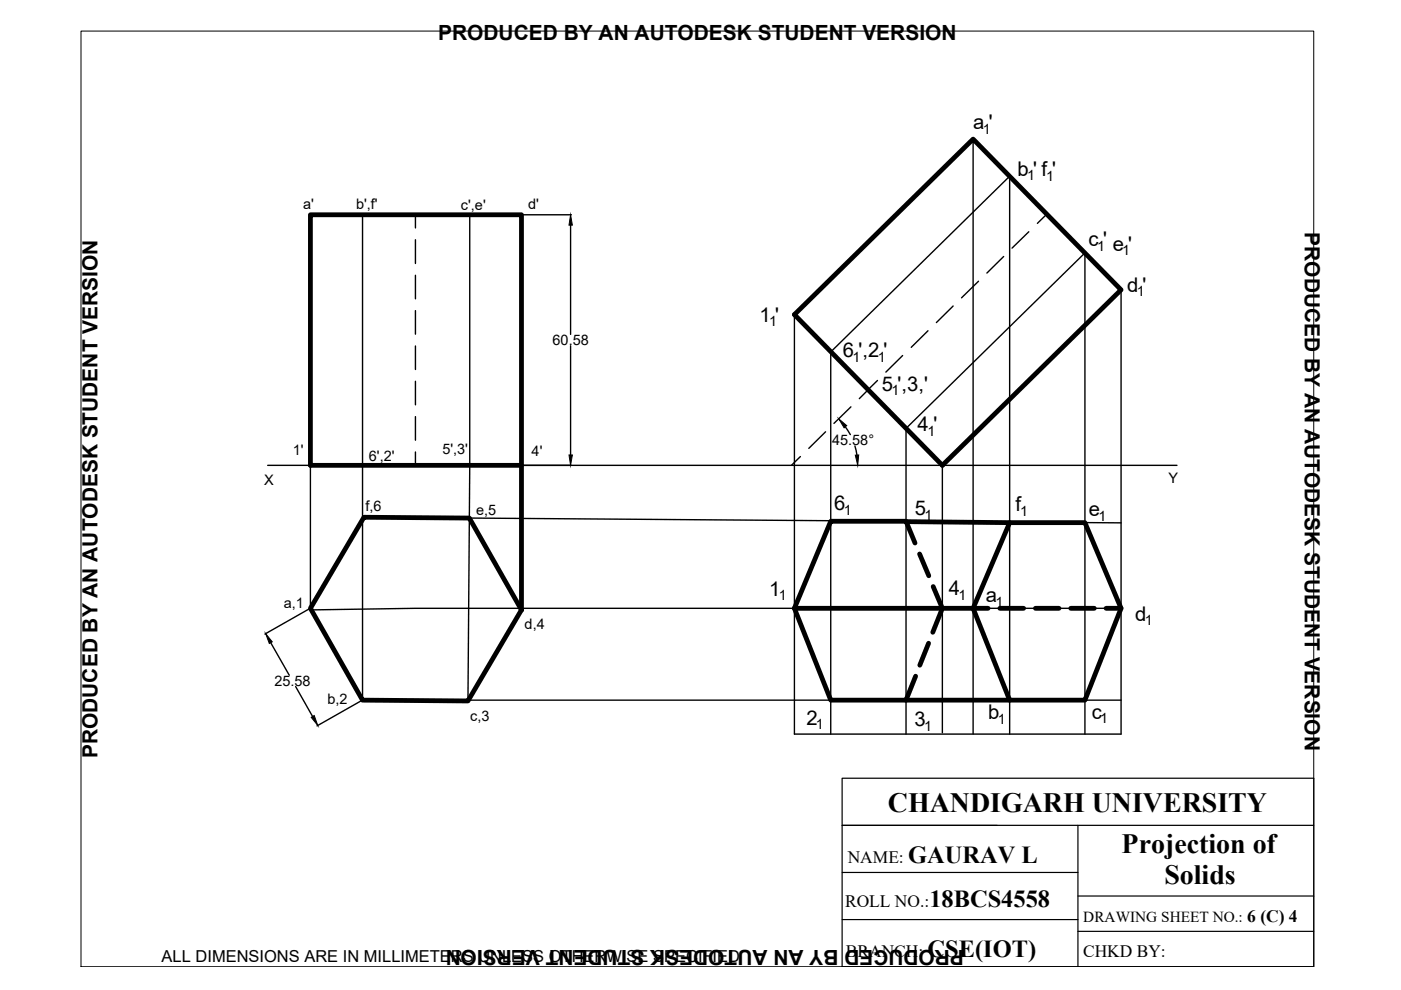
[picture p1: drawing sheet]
<svg xmlns="http://www.w3.org/2000/svg" width="297mm" height="210mm" viewBox="0 0 297 210" stroke-linecap="round" stroke-linejoin="round" font-family="sans-serif">
<!-- layer: thick continuous -->
<g fill="none" stroke="#000" stroke-width=".3">
<path d="M206.3 29.5v126.1M76.9 45.5v102.9h160.8M88.1 45.5v2.8M88.1 50.8v5.1M88.1 58.4v5M99.6 45.5v53.2l-.4 49.9M110.6 45.5h10.5M121 47.7v23.2M207.5 59.6l-3.6 3.5M212.8 54.4l-3.6 3.5M218.1 49.1l-3.5 3.5M221.9 45.4l-2 2"/>
<path d="M88.1 65.9v5M88.1 73.3v5M121 73.3v23.2M191.4 75.4l-3.6 3.5M196.8 70.1l-3.6 3.5M202.1 64.9l-3.6 3.5M237.7 61.5v94.1h-69.3v-88.9M56.8 98.7h192.7M65.8 98.7v30.3M88.1 80.8v5M88.1 88.3v5M88.1 95.8v2.9"/>
<path d="M169.7 96.8l-1.9 1.9M175 91.6l-3.5 3.5M179.2 90.5l1.1 1.6M180.4 86.3l-3.6 3.5M181.3 94.6l.4 1.9M184.1 82.7l-1.9 1.8M186 80.7l-1.9 1.9 8 8.2v64.8M192.1 90.8l37.9-37.2v102M199.8 98.4v56.9M99.5 109.8l138.2 1.1M57.4 136.3l3.9 6.9M65.8 129l-9.6 5.4"/>
<path d="M237.7 129h-149.6l-22.1 .3M62.7 145.6l3.6 6.3M76.8 148.4l-9.6 5.5M176.1 155.6v-81l38-37.2v118.2"/>
</g>
<g fill="none" stroke="#000" stroke-width="1">
<path d="M168.4 66.7l37.9-37.2 31.4 32-37.9 37.2zM110.6 98.7h-44.8v-53.2h44.8v83.8M77.2 109.7l22.3 .1 11.1 19.5-11.4 19.3-22.3-.2-11.1-19.4zM192.1 110.6l22 .2M194 115.1l-1.9-4.6h-16l-7.7 18.5M195 117.5l1.9 4.6M214.1 110.8h15.9l7.7 18.2-7.7 19.4h-15.9l-7.8-19.4zM168.4 129l7.7 19.4h16l2-5M168.4 129h41.1M196.9 136.4l-1.9 4.6M197.9 124.4l1.9 4.6-2 5.1M212 129h5"/>
<path d="M219.5 129h5M227 129h5M234.5 129h3.2M192.1 148.4h22"/>
</g>
<path d="M121 45.5l.4 2.2h-.8zM120.6 96.5h.8l-.4 2.2zM177.8 88.8l1.7 1.4-.5 .5zM181.3 96.5h.8l-.3 2.2zM56.3 134.4l1.4 1.7-.6 .3zM66 152.1l.6-.4 .8 2.1z" fill="#000" stroke="#000" stroke-width=".21"/>
<path d="M17.2 6.6h261.3v198.4h-261.3z" fill="none" stroke="#000" stroke-width=".21"/>
<!-- layer: 0 -->
<path d="M178.5 165h100v40h-100zM178.5 175h100M228.5 175v30M178.5 195h50M178.5 185h50M228.5 190h50M228.5 197.5h50" fill="none" stroke="#000" stroke-width=".25"/>
<g font-size="5.9">
<text x="188.2" y="172.2">CHANDIGARH UNIVERSITY</text>
<text x="237.8" y="180.8">Projection of</text>
<text x="246.9" y="187.5">Solids</text>
</g>
<g font-size="5.2">
<text x="192.6" y="183">GAURAV L</text>
<text x="197" y="192.2">18BCS4558</text>
<text x="196.7" y="202.8">CSE(IOT)</text>
</g>
<g font-size="4.4">
<text x="92.9" y="8.5">PRODUCED BY AN AUTODESK STUDENT VERSION</text>
<text x="276.6" y="49.3" transform="rotate(90 276.6 49.3)">PRODUCED BY AN AUTODESK STUDENT VERSION</text>
<text x="20.6" y="160.7" transform="rotate(-90 20.6 160.7)">PRODUCED BY AN AUTODESK STUDENT VERSION</text>
<text x="204.4" y="201.5" transform="rotate(180 204.4 201.5)">PRODUCED BY AN AUTODESK STUDENT VERSION</text>
</g>
<g font-size="4.3">
<text x="206.4" y="27.4">a '</text>
<text x="215.7" y="37.3">b ' f '</text>
<text x="230.8" y="52.2">c ' e '</text>
<text x="239" y="61.8">d '</text>
<text x="161" y="68.2">1 '</text>
<text x="178.7" y="75.7">6 ',2 '</text>
<text x="187" y="82.9">5 ',3,'</text>
<text x="194.5" y="91.4">4 '</text>
<text x="176.9" y="108.2">6</text>
<text x="194" y="109.2">5</text>
<text x="215.3" y="108.3">f</text>
<text x="230.9" y="109.5">e</text>
<text x="163.1" y="126.3">1</text>
<text x="201.2" y="126.1">4</text>
<text x="209" y="127.7">a</text>
<text x="240.7" y="131.6">d</text>
<text x="171" y="153.7">2</text>
<text x="193.9" y="153.9">3</text>
<text x="209.5" y="152.4">b</text>
<text x="231.5" y="152.4">c</text>
</g>
<g font-size="3.7">
<text x="179.7" y="183">NAME:</text>
<text x="179.2" y="192.2">ROLL NO.:</text>
<text x="264.4" y="195.4">6 (C) 4</text>
<text x="179.4" y="202.8">BRANCH:</text>
<text x="229.6" y="202.8">CHKD BY:</text>
</g>
<text font-size="3.5" x="34.3" y="203.9">ALL DIMENSIONS ARE IN MILLIMETERS UNLESS OTHERWISE SPECIFIED</text>
<text font-size="3.2" x="229.7" y="195.4">DRAWING SHEET NO.:</text>
<g font-size="3.1">
<text x="64.2" y="44.2">a'</text>
<text x="75.5" y="44.2">b',f'</text>
<text x="97.7" y="44.5">c',e'</text>
<text x="112" y="44.2">d'</text>
<text x="117.2" y="73.2">60.58</text>
<text x="176.4" y="94.4">45.58°</text>
<text x="62.1" y="96.5">1'</text>
<text x="78.2" y="97.8">6',2'</text>
<text x="93.8" y="96.3">5',3'</text>
<text x="112.7" y="96.7">4'</text>
<text x="56" y="102.8">X</text>
<text x="247.8" y="102.4">Y</text>
<text x="77.5" y="108.4">f,6</text>
<text x="101" y="109.3">e,5</text>
<text x="60.2" y="128.9">a,1</text>
<text x="111.2" y="133.3">d,4</text>
<text x="58.2" y="145.4">25.58</text>
<text x="69.5" y="149.3">b,2</text>
<text x="99.7" y="152.8">c,3</text>
</g>
<g font-size="3">
<text x="208.4" y="28.4">1</text>
<text x="217.8" y="38.3">1</text>
<text x="221.8" y="38.3">1</text>
<text x="232.6" y="53.2">1</text>
<text x="237.9" y="54.1">1</text>
<text x="241" y="62.8">1</text>
<text x="163.1" y="69.2">1</text>
<text x="180.7" y="76.7">1</text>
<text x="186.1" y="76.7">1</text>
<text x="189" y="83.8">1</text>
<text x="196.6" y="92.4">1</text>
<text x="178.9" y="109.2">1</text>
<text x="196" y="110.2">1</text>
<text x="216.3" y="109.3">1</text>
<text x="232.9" y="110.5">1</text>
<text x="165.1" y="127.2">1</text>
<text x="203.2" y="127.1">1</text>
<text x="211.1" y="128.6">1</text>
<text x="242.7" y="132.6">1</text>
<text x="173" y="154.6">1</text>
<text x="195.9" y="154.9">1</text>
<text x="211.6" y="153.4">1</text>
<text x="233.3" y="153.4">1</text>
</g>
</svg>
